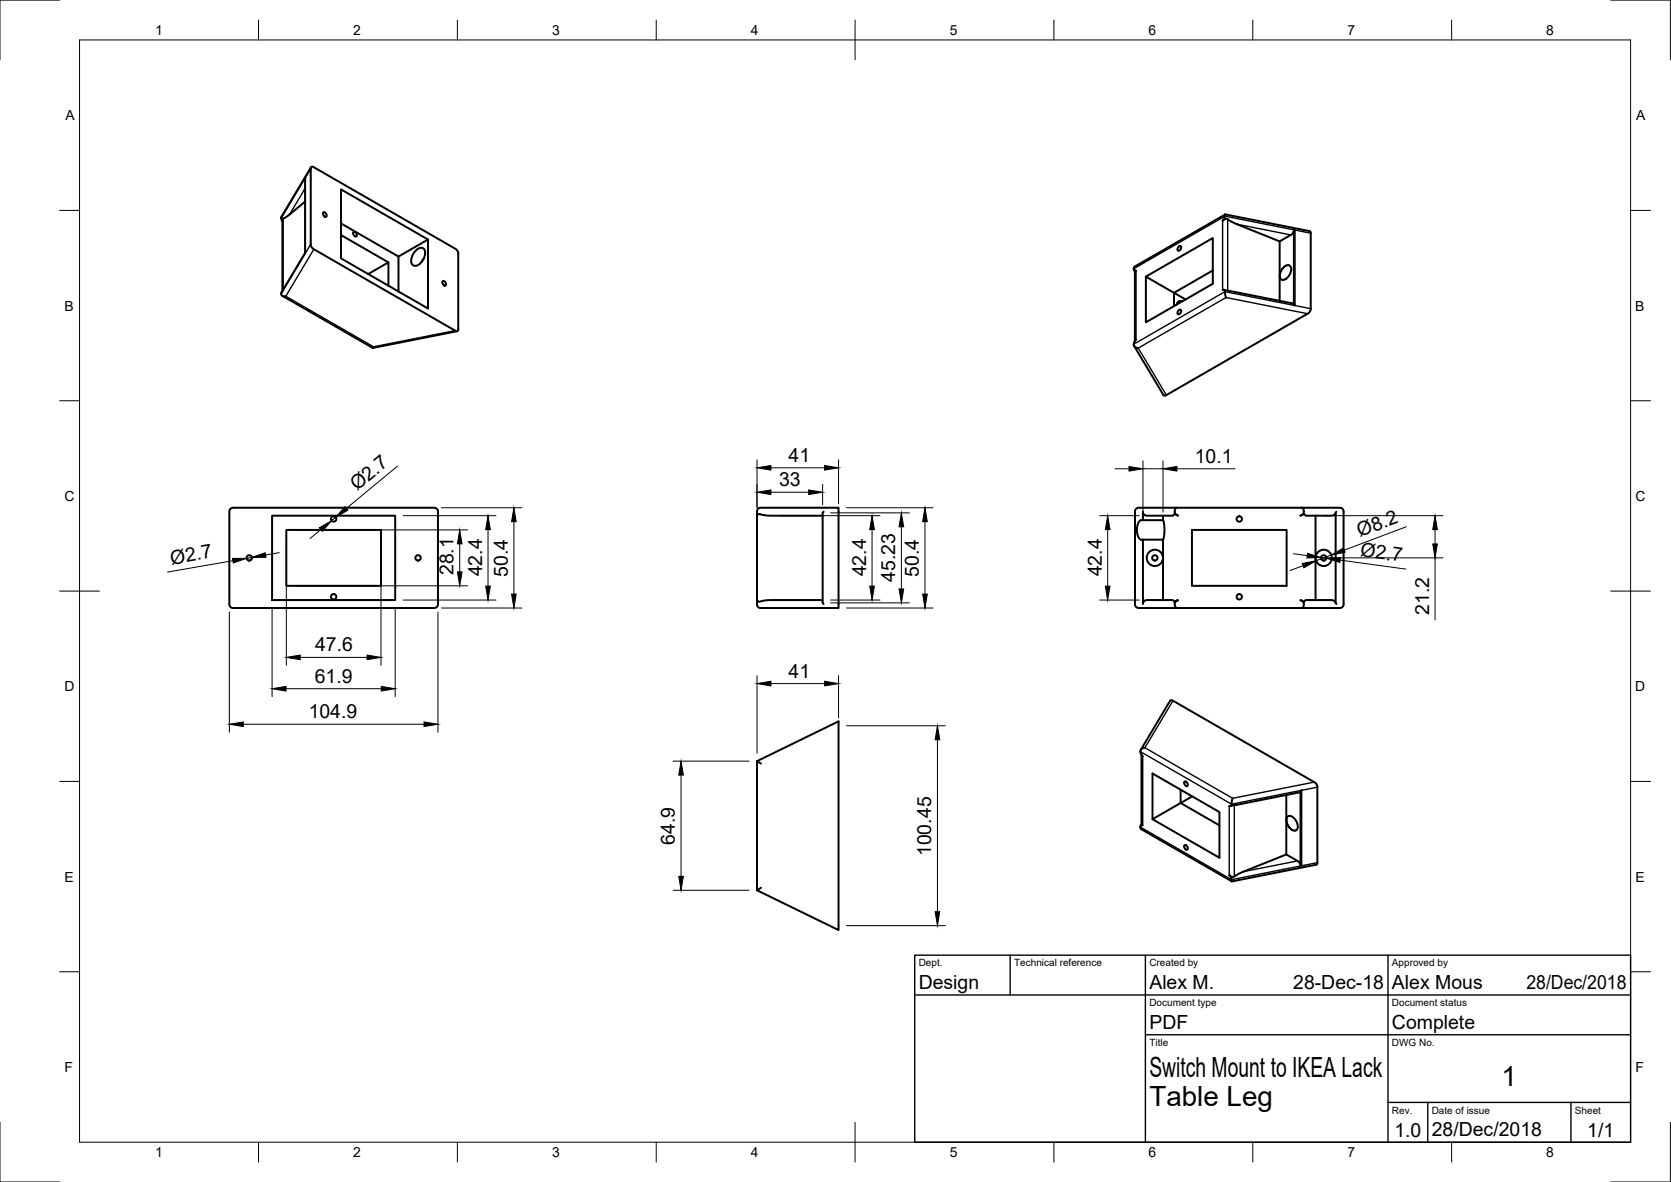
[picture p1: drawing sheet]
<svg xmlns="http://www.w3.org/2000/svg" width="420mm" height="297mm" viewBox="0 0 420 297" stroke-linecap="round" stroke-linejoin="round" font-family="sans-serif">
<!-- layer: Visible -->
<g fill="none" stroke="#000" stroke-width=".5">
<path d="M76.7 50.7l-4.1 3.4-1.6 1v18M76.8 44.7l-.1 18.9M78.2 42l-7.4 12.4-.1 .6 .3 .6M78.2 42h.7l35.9 20.8 .4 .9-.1 19.5-.7-.1-35.9-20.8-.4-.9zM81.3 53.4a.68 .68 0 0 1 .7 .3 .68 .68 0 0 1-.1 .8l-.6-.4zM85.7 56.1l14.5 8.4 7.4-4.3v17.3l-21.9-12.6v-17.3l21.9 12.6M85.7 59.1l12 6.8v5.9M88.8 58.3a.68 .68 0 0 1 .8 .3 .68 .68 0 0 1-.1 .9l-.6-.5zM308.1 53.9l-22.9 13.3-.1 .6 .6 .2-.3 .1v17.6M308.1 53.9l-.2 .9-.5 .7 .7-.5h.4l2.3 1.2 11 4.5v14.9M308.1 53.9l21.4 4.3 .1 19.4-.3 .8-.5 .4-35.9 20.6-.4-.1-7.3-12.4M325.3 58v18.5"/>
<path d="M325.6 57.8l-.9 1.2-2.9 1.7M71 74.4l22.7 13M76.7 63.6l-5.9 9.9 .1 .8 1 .1M76.7 63.6h.1M97.7 65.9l-5.1 3M100.2 64.5v8.8M104.7 62.8a1.26 1.26 0 0 1 1.7-.4 1.26 1.26 0 0 1 .5 1.7l-.2 .6a2.98 2.98 0 0 1-2.4 2.1 1.57 1.57 0 0 1-.7-2.4zM106.5 65l-.5 .9M111.3 70.7a.68 .68 0 0 1 .7 .3 .68 .68 0 0 1-.1 .8l-.6-.4zM285.1 67.8l.3 .4M288.1 69.5v11.5l16.8-9.7v-11.5l-16.8 9.7 10 5.8M296.3 78l.5-.2a.68 .68 0 0 1 .1 .8 .68 .68 0 0 1-.8 .3v-.5z"/>
<path d="M296.3 62l.5-.2a.68 .68 0 0 1 .1 .8 .68 .68 0 0 1-.8 .3v-.4zM297.3 75.7a.99 .99 0 0 0-1.4 .8M304.9 68l-9.7 5.6v3.3M307.4 72.8l.5 .2 .4 1.8M307.7 72.8l17.3 3.5 .6 .5M322.8 67.1a1.03 1.03 0 0 1 1.4-.4 1.03 1.03 0 0 1 .4 1.4l-.4 1a1.67 1.67 0 0 1-2.2 1.1 2.46 2.46 0 0 1 .8-3.1zM93.9 87.2l-.2 .2M114.9 83.2l-21.1 4.2M285.7 85.4l-.5 .6-.1 .7 .4 .5 .7 .3M57.9 127.9l.8-.3 50.9 .1 .4 .3 .1 .5-.1 23.8-.4 .4-.5 .1-50.9-.1-.4-.4-.1-.4v-23.4zM68.4 129.6h31v21.2h-31zM72 133.2h23.8v14h-23.8z"/>
<path d="M190.3 129.6l.6-.4 2.8 .4h13.1M190.6 127.9l.7-.3h19.5v25.2h-19.5l-.8-.3-.2-.6v-23.4zM207.1 128.6l-.3 .3v22.6l.3 .3M287.4 128.6v2.1h-.6l-.5 .5-.3 .9-.1 1 .1 1.1 .3 .9 .5 .5h.6v16.2M287.4 130.7h5l.4 2.4-.1 1.6-.3 .9h-5M292.4 135.6v15.2M292.4 129.6v1.1M296 127.6h-9.7l-.5 .2-.4 .4 .1 24.1 .3 .3 .5 .2h9.7l-.5-.3-.1-.8 .2-.6 .6-.3-.9 .4-.5-.4h-6.5l-.5 .2-.4 .5M299.7 133.2h23.8v14h-23.8zM327.2 127.6h-31.3l-.4 .3-.1 .8 .2 .5 .6 .4-.9-.4-.5 .4h-6.5l-.5-.2-.4-.5M330.8 129.6v21.2M335.8 128.9v22.6"/>
<path d="M336 128.6l-.4 .7-.7 .3h-6.4l-.6-.4-.9 .4 .6-.4 .2-.5-.1-.8-.5-.3h9.7l.5 .2 .4 .3v24.1l-.4 .4-.5 .2h-9.7M206.8 150.8h-13.1l-2.8 .4-.6-.4M336 151.8l-.4-.7-.7-.3h-6.4l-.6 .4-.9-.4 .6 .3 .2 .6-.1 .7-.4 .4h-31.3M190.3 191.3l20.5-10v52.4l-20.5-10 1-.6M190.3 191.3l1 .6M190.3 191.3v32.4M286.8 188.5l7.4-12.4 .4-.2 36.1 20.8 .4 .5 .1 .6-.1 19.4-21.3 4.3-.2-.9-.5-.7 .6 .4 .5 .1 2.2-1.3 11-4.4 3 1.7 .9 1.2M287 189.7v17.6l.3 .1-.5 .2v.7l22.9 13.2M287.9 187.9l-.7 .2-.5 .5 .1 .7 .5 .7M289.8 194.4l16.8 9.7v11.5l-16.8-9.7zM296.9 198.5v3.3l9.7 5.6M297.8 196.5a.68 .68 0 0 1 .7 .3 .68 .68 0 0 1-.1 .8l-.5-.4z"/>
<path d="M323.4 199.8v14.9M327 198.9v18.5M327.3 198.6l-.6 .5-17.3 3.5M287 207.2l-.2 .3M297.8 212.4a.68 .68 0 0 1 .7 .4 .68 .68 0 0 1-.1 .8l-.5-.4zM299.8 200.1l-10 5.8M309.9 200.6l-.3 1.8-.5 .1M323.7 205.2a1.67 1.67 0 0 1 2.2 1.1 1.67 1.67 0 0 1-.2 2.4 2.55 2.55 0 0 1-2-3.5z"/>
<circle cx="83.9" cy="130.4" r=".68"/>
<circle cx="311.6" cy="130.4" r=".68"/>
<circle cx="62.7" cy="140.2" r=".68"/>
<circle cx="83.9" cy="150" r=".68"/>
<circle cx="105.1" cy="140.2" r=".68"/>
<circle cx="290.4" cy="140.2" r="2.05"/>
<circle cx="290.4" cy="140.2" r=".68"/>
<circle cx="311.6" cy="150" r=".68"/>
<circle cx="332.8" cy="140.2" r="2.05"/>
<circle cx="332.8" cy="140.2" r=".68"/>
</g>
<!-- layer: Visible Narrow -->
<g fill="none" stroke="#000" stroke-width=".35">
<path d="M71.2 54.9v17.9M76.7 47.4l-3.9 6.5M76.8 44.7v18.9l1.3-2.2M78.1 42.4l-7.4 12.4M307.4 55.5v17.3M308.7 55.1v17.9M311 56.3l13.6 2.7M325.6 57.8v19l4 .8M329.6 58.6l-21.6-4.3-22.9 13.2M76.8 63.6l-6.1 10.2M78.9 62.6l-7 11.8 22 12.8 20.5-4.1M106 65.8h.1"/>
<path d="M285.7 68v17.4M324.3 66.7a2.4 2.4 0 0 0-2.5 2.6l.4 1M325.6 76.8l-17.6-3.5-22.9 13.2M328.8 78.8l-20.5-4-22.1 12.7 7.1 11.8M294.9 176.1l-7 11.8 22 12.7 20.6-4.1M286.7 188.9l23 13.2 21.5-4.3M287.3 190v17.4M327.3 198.6v19l3.9-.8M286.7 207.8l23 13.3 17.6-3.5M309.1 202.5v17.4M310.4 202.3v18M323.9 205.1a2.4 2.4 0 0 0 1 3.4l1 .1"/>
<path d="M326.2 216.3l-13.5 2.7"/>
</g>
<!-- layer: Border -->
<g fill="none" stroke="#000" stroke-width=".25">
<path d="M15 0h-15v15M20 10h390v277h-390zM65 5v5M115 5v5M165 5v5M215 5v10M265 5v5M315 5v5M365 5v5M405 0h15v15M15 52.9h5M410 52.9h5"/>
<path d="M15 100.7h5M410 100.7h5M15 148.5h10M405 148.5h10M15 196.4h5M410 196.4h5M15 244.2h5M410 244.2h5M0 282v15h15M65 287v5M115 287v5M165 287v5"/>
<path d="M215 282v10M265 287v5M315 287v5M365 287v5M420 282v15h-15"/>
</g>
<!-- layer: TitleBlock -->
<path d="M230 240h180v47h-180zM230 250h180M254 240v10M288 240v47M349 240v47M288 260h122M349 277h61M359 277v10M395 277v10" fill="none" stroke="#000" stroke-width=".35"/>
<!-- layer: Dimensions -->
<g fill="none" stroke="#000" stroke-width=".25">
<path d="M100 117.1l-12.9 10.7M190.3 115.6v12M193.8 117.6h13.5M210.8 115.6v11M280.4 117.8h3.5M287.4 115.8v12.9M287.4 117.8h5M292.4 115.8v12.9M295.9 117.8h14.6M70.2 138.9l-3.4 .6M72 135.2v32M74 133.2h43.6"/>
<path d="M80.7 133.1l-2.7 2.2M84.4 130l-1 .9M95.8 135.2v32M101.4 129.6h23.3M111 127.6h20.2M115.6 136.7v7M122.7 133.1v14.2M129.2 131.1v18.2M193.8 123.7h9.5M195.9 129.6h25.4M206.8 121.7v5.2M208.8 128.9h19.8"/>
<path d="M212.8 127.6h21.8M219.3 133.1v14.2M226.6 132.4v15.6M232.6 131.1v18.2M276.5 129.6h9.9M278.5 133.1v14.2M325.2 139.2l3.5 .4M332.8 129.6h30M334.8 139.5l-3.9 1.4M353.6 132.4l-15.6 5.8M360.8 133.1v3.6M57.7 153.8v30.2"/>
<path d="M58.6 140.9l-16.5 2.9M63.3 140.1l-1.3 .2M68.4 152.8v22.3M74 147.2h43.6M99.4 152.8v22.3M101.4 150.8h23.3M110.1 153.8v30.2M111 152.8h20.2M208.8 150.8h12.5M208.8 151.5h19.8M212.8 152.8h21.8M276.5 150.8h9.9"/>
<path d="M327.6 142.2l-3.2 1.2M332.2 140.1l1.3 .2M332.8 140.2h30M337 140.8l16.5 2.2M360.8 140.2v15.6M71.9 173.1h24M75.5 165.2h16.8M190.3 169.8v19.5M193.8 171.8h13.5M210.8 169.8v10.6M61.2 182h45.4M169.2 191.3h19.1"/>
<path d="M171.2 194.8v25.4M212.8 182.4h24.9M235.7 185.9v43.2M169.2 223.7h19.1M212.8 232.6h24.9"/>
</g>
<g fill="#000" stroke="#000" stroke-width=".25">
<path d="M190.3 117.6l3.5-.6v1.1zM207.3 117l3.5 .6-3.5 .5zM283.9 117.2l3.5 .6-3.5 .6zM292.4 117.8l3.5-.6v1.2zM63.3 140.1l3.4-1.2 .2 1.2zM80.3 132.6l3.1-1.7-2.3 2.6zM86.7 127.3l.8 .9-3.1 1.8zM115.6 133.2l.6 3.5h-1.2zM122.7 129.6l.6 3.5h-1.2zM129.2 127.6l.6 3.5h-1.2zM190.3 123.7l3.5-.6v1.2zM203.3 123.1l3.5 .6-3.5 .6z"/>
<path d="M219.3 129.6l.6 3.5h-1.2zM226.6 128.9l.6 3.5h-1.1zM232.6 127.6l.6 3.5h-1.2zM278.5 129.6l.6 3.5h-1.2zM328.8 139.1l3.4 1-3.6 .1zM334.8 139.5l3-1.8 .4 1.1zM360.8 129.6l.6 3.5h-1.2zM360.2 136.7h1.2l-.6 3.5zM58.5 140.3h3.5l-3.3 1.2zM115 143.7h1.2l-.6 3.5zM122.1 147.3h1.2l-.6 3.5zM128.6 149.3h1.2l-.6 3.5z"/>
<path d="M218.7 147.3h1.2l-.6 3.5zM226.1 148h1.1l-.6 3.5zM232 149.3h1.2l-.6 3.5zM277.9 147.3h1.2l-.6 3.5zM327.4 141.6l3.5-.7-3.1 1.8zM333.5 140.3l3.5-.1-.1 1.1zM68.4 173.1l3.5-.6v1.2zM72 165.2l3.5-.6v1.2zM92.3 164.6l3.5 .6-3.5 .6zM95.9 172.5l3.5 .6-3.5 .6zM190.3 171.8l3.5-.6v1.2zM207.3 171.2l3.5 .6-3.5 .6z"/>
<path d="M57.7 182l3.5-.6v1.2zM106.6 181.4l3.5 .6-3.5 .6zM171.2 191.3l.6 3.5h-1.1zM235.7 182.4l.6 3.5h-1.2zM170.7 220.2h1.1l-.6 3.5zM235.1 229.1h1.2l-.6 3.5z"/>
</g>
<g font-size="7">
<text x="289" y="270.5">Switch Mount to IKEA Lack</text>
<text x="377.6" y="272.9">1</text>
<text x="289" y="278">Table Leg</text>
</g>
<g font-size="4.9">
<text x="198.3" y="116.1">41</text>
<text x="300.4" y="116.2">10.1</text>
<text x="89.8" y="123.4" transform="rotate(-40 89.8 123.4)">Ø2.7</text>
<text x="195.9" y="122.1">33</text>
<text x="341.9" y="135" transform="rotate(-21 341.9 135)">Ø8.2</text>
<text x="43.1" y="141.9" transform="rotate(-10 43.1 141.9)">Ø2.7</text>
<text x="341.9" y="139.8" transform="rotate(8 341.9 139.8)">Ø2.7</text>
<text x="114" y="144.6" transform="rotate(-90 114 144.6)">28.1</text>
<text x="121.2" y="144.9" transform="rotate(-90 121.2 144.9)">42.4</text>
<text x="127.7" y="144.9" transform="rotate(-90 127.7 144.9)">50.4</text>
<text x="217.8" y="144.9" transform="rotate(-90 217.8 144.9)">42.4</text>
<text x="225.1" y="146.2" transform="rotate(-90 225.1 146.2)">45.23</text>
<text x="231" y="144.9" transform="rotate(-90 231 144.9)">50.4</text>
<text x="277" y="144.9" transform="rotate(-90 277 144.9)">42.4</text>
<text x="359.3" y="154.5" transform="rotate(-90 359.3 154.5)">21.2</text>
<text x="79.2" y="163.6">47.6</text>
<text x="79.2" y="171.5">61.9</text>
<text x="198.3" y="170.3">41</text>
<text x="77.6" y="180.4">104.9</text>
<text x="169.7" y="212.2" transform="rotate(-90 169.7 212.2)">64.9</text>
<text x="234.2" y="215.2" transform="rotate(-90 234.2 215.2)">100.45</text>
<text x="231" y="248.5">Design</text>
<text x="289" y="248.5">Alex M.</text>
<text x="325.2" y="248.5">28-Dec-18</text>
<text x="350" y="248.5">Alex Mous</text>
<text x="383.8" y="248.5">28/Dec/2018</text>
<text x="289" y="258.5">PDF</text>
<text x="350" y="258.5">Complete</text>
<text x="350.6" y="285.7">1.0</text>
<text x="360" y="285.5">28/Dec/2018</text>
<text x="399.1" y="285.7">1/1</text>
</g>
<g font-size="3.5">
<text x="39" y="8.8">1</text>
<text x="88.8" y="8.8">2</text>
<text x="138.8" y="8.8">3</text>
<text x="188.7" y="8.8">4</text>
<text x="238.8" y="8.8">5</text>
<text x="288.7" y="8.8">6</text>
<text x="338.8" y="8.8">7</text>
<text x="388.8" y="8.8">8</text>
<text x="16.4" y="30.2">A</text>
<text x="411.4" y="30.2">A</text>
<text x="16.2" y="78">B</text>
<text x="411.2" y="78">B</text>
<text x="16.2" y="125.9">C</text>
<text x="411.2" y="125.9">C</text>
<text x="16.2" y="173.7">D</text>
<text x="411.2" y="173.7">D</text>
<text x="16.2" y="221.5">E</text>
<text x="411.2" y="221.5">E</text>
<text x="16.2" y="269.4">F</text>
<text x="411.2" y="269.4">F</text>
<text x="39" y="290.8">1</text>
<text x="88.8" y="290.8">2</text>
<text x="138.8" y="290.8">3</text>
<text x="188.7" y="290.8">4</text>
<text x="238.8" y="290.8">5</text>
<text x="288.7" y="290.8">6</text>
<text x="338.8" y="290.8">7</text>
<text x="388.8" y="290.8">8</text>
</g>
<g font-size="2.5">
<text x="231" y="242.8">Dept.</text>
<text x="255" y="242.8">Technical reference</text>
<text x="289" y="242.8">Created by</text>
<text x="350" y="242.8">Approved by</text>
<text x="289" y="252.8">Document type</text>
<text x="350" y="252.8">Document status</text>
<text x="289" y="262.8">Title</text>
<text x="350" y="262.8">DWG No.</text>
<text x="350" y="279.8">Rev.</text>
<text x="360" y="279.8">Date of issue</text>
<text x="396" y="279.8">Sheet</text>
</g>
</svg>
